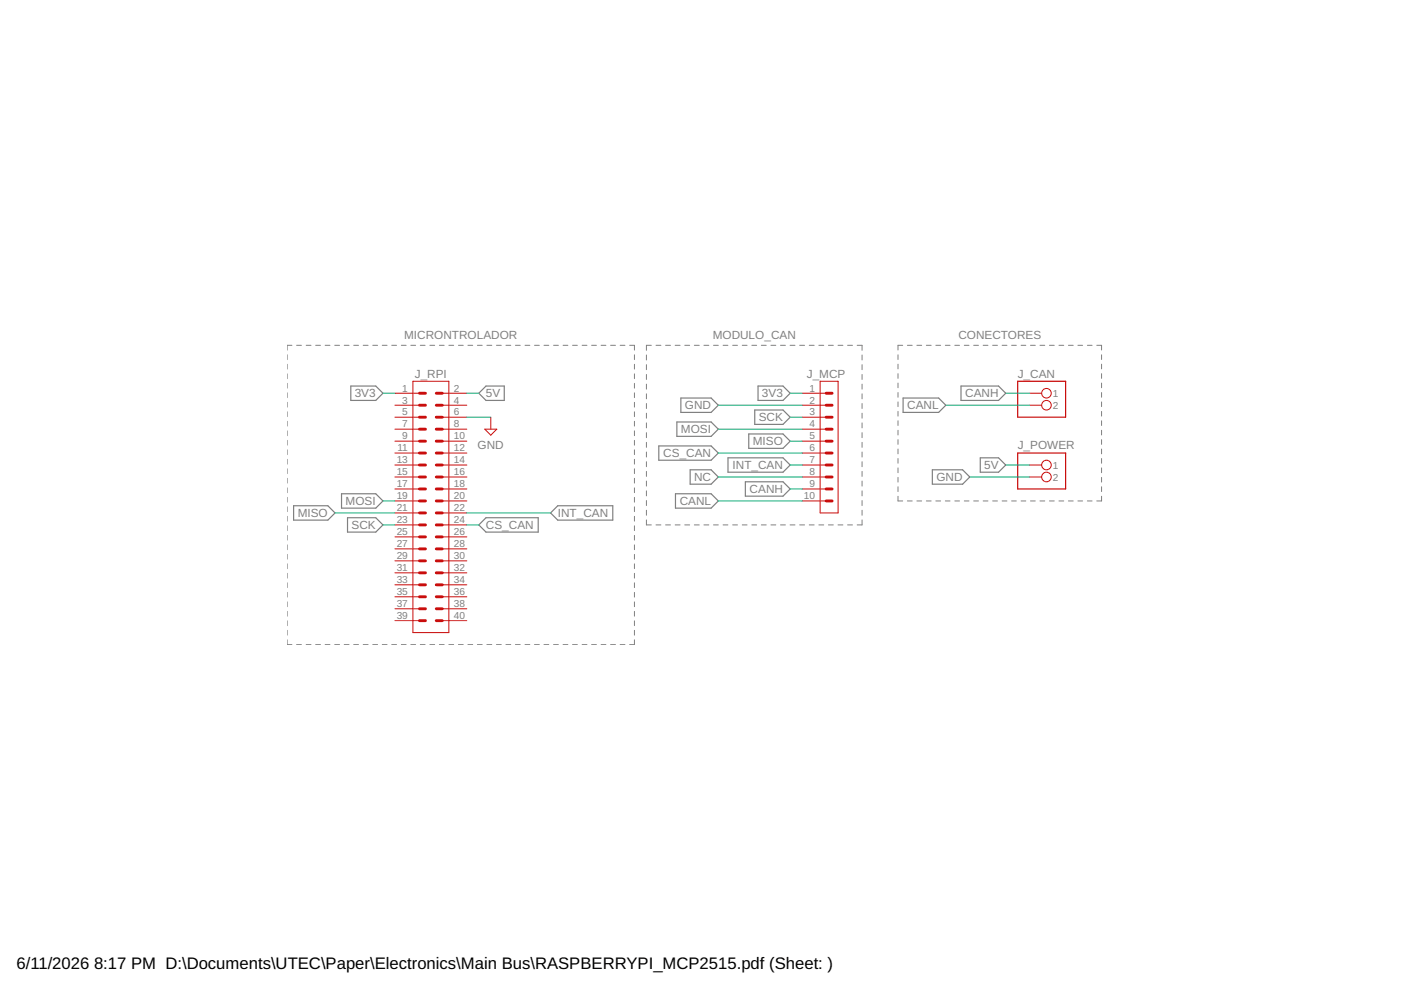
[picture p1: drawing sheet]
<svg xmlns="http://www.w3.org/2000/svg" width="297mm" height="210mm" viewBox="0 0 297 210" stroke-linecap="round" stroke-linejoin="round" font-family="sans-serif">
<g fill="none" stroke="#808080" stroke-width=".21">
<path d="M60.9 75.2v1M60.9 77.2v1.1M60.9 79.3v1M61.9 73.2h-1v1M62.9 73.2h1M64.9 73.2h1M66.9 73.2h1M68.9 73.2h1.1M71 73.2h1M73 73.2h1M75 73.2h1M77 73.2h1"/>
<path d="M79 73.2h1.1M81 73.2h1.1M83.1 73.2h1M85.1 73.2h1M87.1 73.2h1M89.1 73.2h1M91.1 73.2h1.1M93.2 73.2h1M95.2 73.2h1M97.2 73.2h1M99.2 73.2h1M101.2 73.2h1"/>
<path d="M103.2 73.2h1.1M105.3 73.2h1M107.3 73.2h1M109.3 73.2h1M111.3 73.2h1M113.3 73.2h1M115.3 73.2h1.1M117.4 73.2h1M119.4 73.2h1M121.4 73.2h1M123.4 73.2h1M125.4 73.2h1"/>
<path d="M127.4 73.2h1.1M129.5 73.2h1M131.5 73.2h1M133.5 73.2h1v1M134.5 75.2v1M134.5 77.2v1.1M134.5 79.3v1M137.1 75.3v1M137.1 77.3v1.1M137.1 79.4v1.1M138.1 73.2h-1v1.1M139.1 73.2h1"/>
<path d="M141.1 73.2h1.1M143.2 73.2h1M145.2 73.2h1M147.2 73.2h1.1M149.2 73.2h1.1M151.3 73.2h1M153.3 73.2h1M155.3 73.2h1.1M157.4 73.2h1M159.4 73.2h1M161.4 73.2h1.1M163.4 73.2h1.1"/>
<path d="M165.5 73.2h1M167.5 73.2h1.1M169.5 73.2h1.1M171.6 73.2h1M173.6 73.2h1M175.6 73.2h1.1M177.7 73.2h1M179.7 73.2h1M181.7 73.2h1.1v1.1M182.8 75.3v1M182.8 77.3v1.1M182.8 79.4v1.1"/>
<path d="M190.4 75.2v1M190.4 77.2v1M190.4 79.2v1M191.4 73.2h-1v1M192.4 73.2h1M194.4 73.2h1M196.4 73.2h1M198.4 73.2h1M200.4 73.2h1M202.4 73.2h1M204.4 73.2h1M206.4 73.2h1.1"/>
<path d="M208.4 73.2h1.1M210.5 73.2h1M212.5 73.2h1M214.5 73.2h1M216.5 73.2h1M218.5 73.2h1M220.5 73.2h1M222.5 73.2h1M224.5 73.2h1M226.5 73.2h1M228.5 73.2h1M230.5 73.2h1"/>
<path d="M232.5 73.2h1.1v1M233.6 75.2v1M233.6 77.2v1M233.6 79.2v1M60.9 81.3v1M60.9 83.3v1M60.9 85.3v1M60.9 87.3v1M60.9 89.3v1M60.9 91.4v1M60.9 93.4v1M60.9 95.4v1"/>
<path d="M60.9 97.4v1M60.9 99.4v1M134.5 81.3v1M134.5 83.3v1M134.5 85.3v1M134.5 87.3v1M134.5 89.3v1M134.5 91.4v1M134.5 93.4v1M134.5 95.4v1M134.5 97.4v1M134.5 99.4v1"/>
<path d="M137.1 81.4v1.1M137.1 83.5v1.1M137.1 85.6v1M137.1 87.6v1.1M137.1 89.7v1M137.1 91.7v1.1M137.1 93.8v1M137.1 95.8v1.1M137.1 97.9v1.1M137.1 99.9v1.1M182.8 81.4v1.1M182.8 83.5v1.1"/>
<path d="M182.8 85.6v1M182.8 87.6v1.1M182.8 89.7v1M182.8 91.7v1.1M182.8 93.8v1M182.8 95.8v1.1M182.8 97.9v1.1M182.8 99.9v1.1M190.4 81.2v1M190.4 83.2v1M190.4 85.2v1M190.4 87.2v1"/>
<path d="M190.4 89.2v1M190.4 91.2v1M190.4 93.2v1M190.4 95.2v1M190.4 97.2v1M190.4 99.2v1M233.6 81.2v1M233.6 83.2v1M233.6 85.2v1M233.6 87.2v1M233.6 89.2v1M233.6 91.2v1"/>
<path d="M233.6 93.2v1M233.6 95.2v1M233.6 97.2v1M233.6 99.2v1M60.9 101.4v1M60.9 103.4v1.1M60.9 105.5v1M60.9 107.5v1M60.9 109.5v1M60.9 111.5v1M60.9 113.5v1M60.9 115.5v1"/>
<path d="M60.9 117.5v1.1M60.9 119.5v1.1M134.5 101.4v1M134.5 103.4v1.1M134.5 105.5v1M134.5 107.5v1M134.5 109.5v1M134.5 111.5v1M134.5 113.5v1M134.5 115.5v1M134.5 117.5v1.1M134.5 119.5v1.1"/>
<path d="M137.1 102v1.1M137.1 104.1v1M137.1 106.1v1.1M137.1 108.2v1M137.1 110.2v1.1h1M139.1 111.3h1M141.1 111.3h1.1M143.2 111.3h1M145.2 111.3h1M147.2 111.3h1.1M149.2 111.3h1.1M151.3 111.3h1"/>
<path d="M153.3 111.3h1M155.3 111.3h1.1M157.4 111.3h1M159.4 111.3h1M161.4 111.3h1.1M163.4 111.3h1.1M165.5 111.3h1M167.5 111.3h1.1M169.5 111.3h1.1M171.6 111.3h1M173.6 111.3h1M175.6 111.3h1.1"/>
<path d="M177.7 111.3h1M179.7 111.3h1M182.8 102v1.1M182.8 104.1v1M182.8 106.1v1.1M182.8 108.2v1M182.8 110.2v1.1h-1.1M190.4 101.2v1M190.4 103.2v1M190.4 105.2v1h1M192.4 106.2h1M194.4 106.2h1"/>
<path d="M196.4 106.2h1M198.4 106.2h1M200.4 106.2h1M202.4 106.2h1M204.4 106.2h1M206.4 106.2h1.1M208.4 106.2h1.1M210.5 106.2h1M212.5 106.2h1M214.5 106.2h1M216.5 106.2h1M218.5 106.2h1"/>
<path d="M220.5 106.2h1M222.5 106.2h1M224.5 106.2h1M226.5 106.2h1M228.5 106.2h1M230.5 106.2h1M233.6 101.2v1M233.6 103.2v1M233.6 105.2v1h-1.1M60.9 121.6v1M60.9 123.6v1M60.9 125.6v1"/>
<path d="M60.9 127.6v1M60.9 129.6v1M60.9 131.6v1.1M60.9 133.6v1.1M60.9 135.7v1h1M62.9 136.7h1M64.9 136.7h1M66.9 136.7h1M68.9 136.7h1.1M71 136.7h1M73 136.7h1M75 136.7h1"/>
<path d="M77 136.7h1M79 136.7h1.1M81 136.7h1.1M83.1 136.7h1M85.1 136.7h1M87.1 136.7h1M89.1 136.7h1M91.1 136.7h1.1M93.2 136.7h1M95.2 136.7h1M97.2 136.7h1M99.2 136.7h1"/>
<path d="M101.2 136.7h1M103.2 136.7h1.1M105.3 136.7h1M107.3 136.7h1M109.3 136.7h1M111.3 136.7h1M113.3 136.7h1M115.3 136.7h1.1M117.4 136.7h1M119.4 136.7h1M121.4 136.7h1M123.4 136.7h1"/>
<path d="M125.4 136.7h1M127.4 136.7h1.1M129.5 136.7h1M131.5 136.7h1M134.5 121.6v1M134.5 123.6v1M134.5 125.6v1M134.5 127.6v1M134.5 129.6v1M134.5 131.6v1.1M134.5 133.6v1.1M134.5 135.7v1h-1"/>
</g>
<g fill="none" stroke="#808080" stroke-width=".25">
<path d="M74.4 81.9h5.3l1.5 1.5-1.5 1.5h-5.3zM101.5 83.4l1.5-1.5h3.9v3h-3.9zM139.7 94.6h11.1l1.5 1.5-1.5 1.5h-11.1zM143.5 89.5h7.3l1.5 1.5-1.5 1.5h-7.3zM144.4 84.4h6.4l1.5 1.5-1.5 1.5h-6.4zM146.3 99.6h4.5l1.5 1.5-1.5 1.6h-4.5zM154.3 97.1h11.7l1.5 1.5-1.5 1.5h-11.7zM158.7 92h7.3l1.5 1.5-1.5 1.6h-7.3zM160 86.9h6l1.5 1.6-1.5 1.5h-6zM160.7 81.9h5.3l1.5 1.5-1.5 1.5h-5.3zM191.5 84.4h7.5l1.5 1.5-1.5 1.5h-7.5zM197.7 99.6h6.4l1.5 1.5-1.5 1.6h-6.4z"/>
<path d="M203.8 81.9h7.9l1.5 1.5-1.5 1.5h-7.9zM207.8 97.1h3.9l1.5 1.5-1.5 1.5h-3.9zM62.3 107.2h7.2l1.5 1.6-1.5 1.5h-7.2zM72.4 104.7h7.3l1.5 1.5-1.5 1.5h-7.3zM73.7 109.8h6l1.5 1.5-1.5 1.5h-6zM101.5 111.3l1.5-1.5h11.1v3h-11.1zM116.7 108.8l1.6-1.6h11.6v3.1h-11.6zM143.2 104.7h7.6l1.5 1.5-1.5 1.5h-7.6zM158 102.2h8l1.5 1.5-1.5 1.5h-8z"/>
</g>
<g fill="none" stroke="#c90d0c" stroke-width=".21">
<path d="M83.7 83.4h5.1M83.7 85.9h5.1M83.7 88.5h5.1M83.7 91h5.1M83.7 93.5h5.1M83.7 96.1h5.1M83.7 98.6h5.1M87.5 80.8h7.7v53.3h-7.7zM93.9 83.4h5.1M93.9 85.9h5.1M93.9 88.5h5.1M93.9 91h5.1"/>
<path d="M93.9 93.5h5.1M93.9 96.1h5.1M93.9 98.6h5.1M102.8 91h2.5l-1.2 1.3zM104.1 88.5v2.5M170.1 83.4h5.1M170.1 85.9h5.1M170.1 88.5h5.1M170.1 91h5.1M170.1 93.5h5.1M170.1 96.1h5.1M170.1 98.6h5.1"/>
<path d="M173.9 80.8h3.8v28h-3.8zM218.3 83.4h2.6M218.3 85.9h2.6M218.3 98.6h2.6M83.7 101.1h5.1M83.7 103.7h5.1M83.7 106.2h5.1M83.7 108.8h5.1M83.7 111.3h5.1M83.7 113.8h5.1M83.7 116.4h5.1M83.7 118.9h5.1"/>
<path d="M93.9 101.1h5.1M93.9 103.7h5.1M93.9 106.2h5.1M93.9 108.8h5.1M93.9 111.3h5.1M93.9 113.8h5.1M93.9 116.4h5.1M93.9 118.9h5.1M170.1 101.1h5.1M170.1 103.7h5.1M170.1 106.2h5.1M218.3 101.1h2.6"/>
<path d="M83.7 121.5h5.1M83.7 124h5.1M83.7 126.5h5.1M83.7 129.1h5.1M83.7 131.6h5.1M93.9 121.5h5.1M93.9 124h5.1M93.9 126.5h5.1M93.9 129.1h5.1M93.9 131.6h5.1"/>
<circle cx="221.9" cy="83.4" r="1.02"/>
<circle cx="221.9" cy="85.9" r="1.02"/>
<circle cx="221.9" cy="98.6" r="1.02"/>
<circle cx="221.9" cy="101.1" r="1.02"/>
</g>
<path d="M215.8 80.8h10.1v7.7h-10.1zM215.8 96.1h10.1v7.6h-10.1z" fill="none" stroke="#c90d0c" stroke-width=".25"/>
<g fill="none" stroke="#c90d0c" stroke-width=".61">
<path d="M88.9 83.4h1.3M88.9 85.9h1.3M88.9 88.5h1.3M88.9 91h1.3M88.9 93.5h1.3M88.9 96.1h1.3M88.9 98.6h1.3M92.5 83.4h1.3M92.5 85.9h1.3M92.5 88.5h1.3M92.5 91h1.3M92.5 93.5h1.3"/>
<path d="M92.5 96.1h1.3M92.5 98.6h1.3M175.2 83.4h1.2M175.2 85.9h1.2M175.2 88.5h1.2M175.2 91h1.2M175.2 93.5h1.2M175.2 96.1h1.2M175.2 98.6h1.2M88.9 108.8h1.3M88.9 111.3h1.3M88.9 113.8h1.3"/>
<path d="M88.9 116.4h1.3M88.9 118.9h1.3M88.9 101.1h1.3M88.9 103.7h1.3M88.9 106.2h1.3M92.5 108.8h1.3M92.5 111.3h1.3M92.5 113.8h1.3M92.5 116.4h1.3M92.5 118.9h1.3M92.5 101.1h1.3M92.5 103.7h1.3"/>
<path d="M92.5 106.2h1.3M175.2 101.1h1.2M175.2 103.7h1.2M175.2 106.2h1.2M88.9 121.5h1.3M88.9 124h1.3M88.9 126.5h1.3M88.9 129.1h1.3M88.9 131.6h1.3M92.5 121.5h1.3M92.5 124h1.3M92.5 126.5h1.3"/>
<path d="M92.5 129.1h1.3M92.5 131.6h1.3"/>
</g>
<g fill="none" stroke="#0dab76" stroke-width=".21">
<path d="M81.2 83.4h2.5M99 83.4h2.5M99 88.5h5.1M152.3 85.9h17.8M152.3 91h17.8M152.3 96.1h17.8M167.5 83.4h2.6M167.5 88.5h2.6M167.5 93.5h2.6M167.5 98.6h2.6M200.5 85.9h17.8M213.2 83.4h5.1"/>
<path d="M213.2 98.6h5.1M71 108.8h12.7M81.2 106.2h2.5M81.2 111.3h2.5M99 108.8h17.7M99 111.3h2.5M152.3 101.1h17.8M152.3 106.2h17.8M167.5 103.7h2.6M205.6 101.1h12.7"/>
</g>
<g font-size="3.5">
<text x="3.5" y="205.4">6/11/2026</text>
<text x="19.9" y="205.4">8:17 PM D:\Documents\UTEC\Paper\Electronics\Main Bus\RASPBERRYPI_MCP2515.pdf (Sheet: )</text>
</g>
<g font-size="2.5" fill="#808080">
<text x="85.7" y="71.9">MICRONTROLADOR</text>
<text x="151.1" y="71.9">MODULO_CAN</text>
<text x="203.2" y="71.9">CONECTORES</text>
<text x="87.9" y="80.1">J_RPI</text>
<text x="171.1" y="80.1">J_MCP</text>
<text x="215.8" y="80.1">J_CAN</text>
<text x="75.2" y="84.3">3V3</text>
<text x="103" y="84.3">5V</text>
<text x="145.2" y="86.8">GND</text>
<text x="160.9" y="89.3">SCK</text>
<text x="161.5" y="84.3">3V3</text>
<text x="192.4" y="86.8">CANL</text>
<text x="204.6" y="84.3">CANH</text>
<text x="101.3" y="95.3">GND</text>
<text x="144.4" y="91.9">MOSI</text>
<text x="159.6" y="94.4">MISO</text>
<text x="215.8" y="95.3">J_POWER</text>
<text x="140.6" y="97">CS_CAN</text>
<text x="155.3" y="99.5">INT_CAN</text>
<text x="208.6" y="99.5">5V</text>
<text x="73.3" y="107.1">MOSI</text>
<text x="144.1" y="107.1">CANL</text>
<text x="147.2" y="102">NC</text>
<text x="158.9" y="104.6">CANH</text>
<text x="198.6" y="102">GND</text>
<text x="63.1" y="109.6">MISO</text>
<text x="74.5" y="112.2">SCK</text>
<text x="103" y="112.2">CS_CAN</text>
<text x="118.3" y="109.6">INT_CAN</text>
</g>
<g font-size="2.1" fill="#808080">
<text x="85.3" y="83">1</text>
<text x="96.2" y="83">2</text>
<text x="171.6" y="83">1</text>
<text x="85.3" y="85.6">3</text>
<text x="85.3" y="88.1">5</text>
<text x="96.2" y="85.6">4</text>
<text x="96.2" y="88.1">6</text>
<text x="171.6" y="85.6">2</text>
<text x="171.6" y="88.1">3</text>
<text x="223.2" y="84.1">1</text>
<text x="223.2" y="86.7">2</text>
<text x="84.3" y="95.7">11</text>
<text x="85.3" y="90.6">7</text>
<text x="85.3" y="93.2">9</text>
<text x="96.2" y="90.6">8</text>
<text x="96.2" y="93.2">10</text>
<text x="96.2" y="95.7">12</text>
<text x="171.6" y="90.6">4</text>
<text x="171.6" y="93.2">5</text>
<text x="171.6" y="95.7">6</text>
<text x="84.1" y="98.2">13</text>
<text x="84.1" y="100.8">15</text>
<text x="96.2" y="98.2">14</text>
<text x="96.2" y="100.8">16</text>
<text x="171.6" y="98.2">7</text>
<text x="171.6" y="100.8">8</text>
<text x="223.2" y="99.4">1</text>
<text x="223.2" y="101.9">2</text>
<text x="84.1" y="103.3">17</text>
<text x="84.1" y="105.9">19</text>
<text x="96.2" y="103.3">18</text>
<text x="96.2" y="105.9">20</text>
<text x="170.4" y="105.9">10</text>
<text x="171.6" y="103.3">9</text>
<text x="84.1" y="108.4">21</text>
<text x="84.1" y="110.9">23</text>
<text x="84.1" y="113.5">25</text>
<text x="96.2" y="108.4">22</text>
<text x="96.2" y="110.9">24</text>
<text x="96.2" y="113.5">26</text>
<text x="84.1" y="116">27</text>
<text x="84.1" y="118.6">29</text>
<text x="96.2" y="116">28</text>
<text x="96.2" y="118.6">30</text>
<text x="84.1" y="121.1">31</text>
<text x="84.1" y="123.6">33</text>
<text x="96.2" y="121.1">32</text>
<text x="96.2" y="123.6">34</text>
<text x="84.1" y="126.2">35</text>
<text x="84.1" y="128.7">37</text>
<text x="84.1" y="131.2">39</text>
<text x="96.2" y="126.2">36</text>
<text x="96.2" y="128.7">38</text>
<text x="96.2" y="131.2">40</text>
</g>
</svg>
